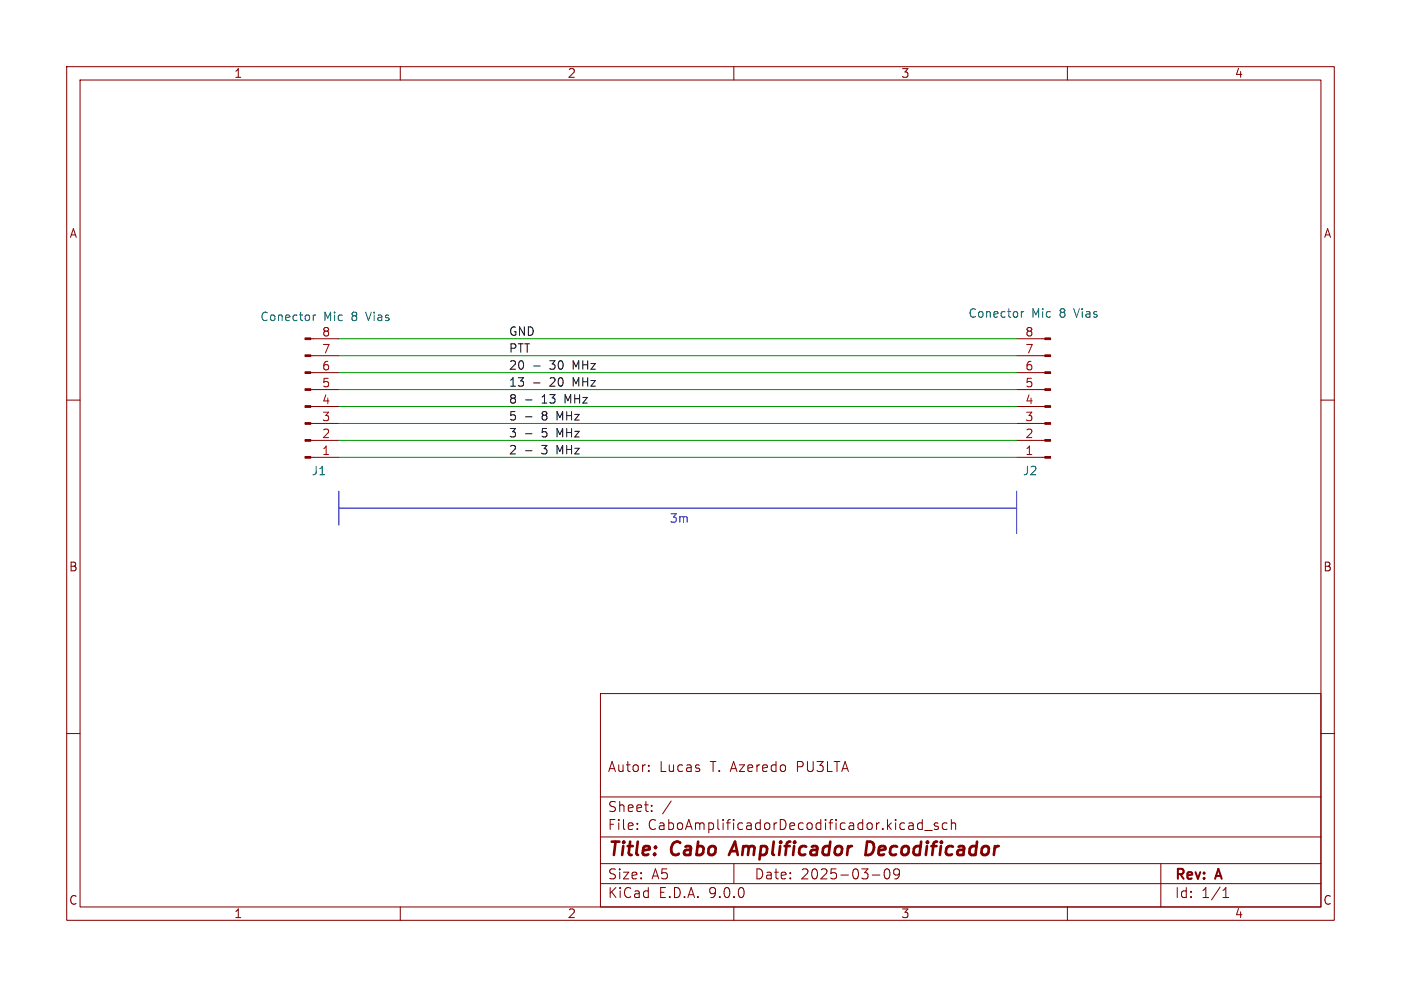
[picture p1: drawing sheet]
<svg xmlns="http://www.w3.org/2000/svg" width="210mm" height="148mm" viewBox="0 0 210 148" stroke-linecap="round" stroke-linejoin="round" font-family="sans-serif">
<g fill="none" stroke="#840000" stroke-width=".15">
<path d="M10 10h190v128h-190zM12 12h186v124h-186zM60 10v2M110 10v2M160 10v2M46.6 58.4h4.2M46.6 55.9h4.2M46.6 53.3h4.2M46.6 50.8h4.2M152.4 58.4h4.2M152.4 55.9h4.2M152.4 53.3h4.2"/>
<path d="M152.4 50.8h4.2M10 60h2M46.6 68.6h4.2M46.6 66h4.2M46.6 63.5h4.2M46.6 61h4.2M152.4 68.6h4.2M152.4 66h4.2M152.4 63.5h4.2M152.4 61h4.2M198 60h2M10 110h2"/>
<path d="M90 104h108v32h-108zM90 119.5h108M97.3 115.5v.2M97.3 114.8v.1M198 110h2M60 136v2M90 132.5h108M90 129.5h108M90 125.5h108M95.5 124.2v.2M95.5 123.5v.1M97.7 121.5v.2"/>
<path d="M97.7 120.8v.1M100.6 120.1l-1.3 1.9M110 136v2M110 129.5v3M130.8 131.2h1.1M132.7 130.4l.3-.1a.94 .94 0 0 1 0 1.5h-.1a.91 .91 0 0 1-.2-1.4zM134.8 130.9l-.3 .3h-.2l-.3-.3v-.3l.1-.2 .4-.1 .3 .1a.99 .99 0 0 1-.4 1.4h-.3M136.7 123.4l.2 .2v.8M136.9 124.3l-.2 .1M136.9 123.7l-.2 .1M138.2 122.9v1.5M138.2 123.5l-.4-.1-.3 .3v.4l.2 .2h.5"/>
<path d="M138.6 124.5h1.1M140.6 123.5l-.4-.1-.2 .2 .1 .2 .5 .2v.3h-.6M142 123.5l-.5-.1-.3 .3v.4l.2 .2h.6M142.6 123.5a.37 .37 0 0 1 .6 .1v.8M142.6 122.9v1.5M160 136v2M174 129.5v6.5M183.3 134.6h.9M183.3 133.5l.5-.4v1.5"/>
</g>
<path d="M110.2 126.2l-.9 2M130.7 126.3l-.7-.1-.3 2h.5l.5-.3" fill="none" stroke="#840000" stroke-width=".4"/>
<g fill="#840000" stroke="#840000" stroke-width=".15">
<path d="M156.6 68.5h.9v.2h-.9z"/>
<path d="M156.6 65.9h.9v.3h-.9z"/>
<path d="M156.6 63.4h.9v.2h-.9z"/>
<path d="M156.6 60.8h.9v.3h-.9z"/>
<path d="M156.6 58.3h.9v.2h-.9z"/>
<path d="M156.6 55.8h.9v.2h-.9z"/>
<path d="M156.6 53.2h.9v.3h-.9z"/>
<path d="M156.6 50.7h.9v.2h-.9z"/>
<path d="M45.7 68.5h.9v.2h-.9z"/>
<path d="M45.7 65.9h.9v.3h-.9z"/>
<path d="M45.7 63.4h.9v.2h-.9z"/>
<path d="M45.7 60.8h.9v.3h-.9z"/>
<path d="M45.7 58.3h.9v.2h-.9z"/>
<path d="M45.7 55.8h.9v.2h-.9z"/>
<path d="M45.7 53.2h.9v.3h-.9z"/>
<path d="M45.7 50.7h.9v.2h-.9z"/>
</g>
<path d="M47 47.2v.9M47.3 47.2l-.2 .1-.1 .2M153.1 46.7v.9M153.5 46.7l-.3 .1-.1 .2" fill="none" stroke="#006464" stroke-width=".15"/>
<path d="M78.8 60h.9M80 57.4h1M80 54.9h1M78.8 62.5h.9M78.8 65h.9M78.8 67.6h.9" fill="none" stroke="#0f0f0f" stroke-width=".15"/>
<path d="M50.8 76.2h101.6M50.8 73.7v5M152.4 73.7v6.3" fill="none" stroke="#0000c2" stroke-width=".15"/>
<path d="M50.8 53.3h101.6M50.8 50.8h101.6M50.8 58.4h101.6M50.8 55.9h101.6M50.8 68.6h101.6M50.8 66h101.6M50.8 63.5h101.6M50.8 61h101.6" fill="none" stroke="#009600" stroke-width=".15"/>
<g font-size="2.8" fill="#840000">
<text x="91" y="128.9">Title:</text>
<text x="100.7" y="128.9">Cabo</text>
<text x="110.4" y="128.9">Amplificador</text>
<text x="131.4" y="128.9">Decodificador</text>
</g>
<g font-size="2.1" fill="#840000">
<text x="91" y="116">Autor:</text>
<text x="98.8" y="116">Lucas</text>
<text x="106.5" y="116">T. Azeredo</text>
<text x="119.7" y="116">PU3LTA</text>
<text x="91" y="124.7">File:</text>
<text x="91" y="122">Sheet:</text>
<text x="97.1" y="124.7">CaboAmplificadorDecodificador.kicad_sch</text>
<text x="91" y="134.9">KiCad</text>
<text x="91" y="132.1">Size:</text>
<text x="97.7" y="132.1">A5</text>
<text x="98.7" y="134.9">E.D.A.</text>
<text x="106.3" y="134.9">9.0.0</text>
<text x="113" y="132.1">Date:</text>
<text x="120" y="132.1">2025-03-09</text>
<text x="176" y="132.3">Rev:</text>
<text x="176" y="134.9">Id:</text>
<text x="180.1" y="134.9">1/1</text>
<text x="182.4" y="132.3">A</text>
</g>
<g font-size="1.8" fill="#840000">
<text x="35" y="11.9">1</text>
<text x="85" y="11.9">2</text>
<text x="135" y="11.9">3</text>
<text x="185" y="11.9">4</text>
<text x="10.3" y="35.9">A</text>
<text x="198.4" y="35.9">A</text>
<text x="10.3" y="85.9">B</text>
<text x="198.3" y="85.9">B</text>
<text x="10.3" y="135.9">C</text>
<text x="35" y="137.9">1</text>
<text x="85" y="137.9">2</text>
<text x="135" y="137.9">3</text>
<text x="185" y="137.9">4</text>
<text x="198.3" y="135.9">C</text>
</g>
<g font-size="1.8" fill="#006464">
<text x="145.1" y="47.9">Conector</text>
<text x="154.6" y="47.9">Mic</text>
<text x="159" y="47.9">8</text>
<text x="161.3" y="47.9">Vias</text>
<text x="38.9" y="48.4">Conector</text>
<text x="48.5" y="48.4">Mic</text>
<text x="52.8" y="48.4">8</text>
<text x="55.2" y="48.4">Vias</text>
<text x="46.6" y="71.5">J1</text>
<text x="153.2" y="71.5">J2</text>
</g>
<g font-size="1.8" fill="#a90000">
<text x="48.2" y="53.1">7</text>
<text x="48.2" y="50.5">8</text>
<text x="153.6" y="53.1">7</text>
<text x="153.6" y="50.5">8</text>
<text x="48.2" y="58.2">5</text>
<text x="48.2" y="55.6">6</text>
<text x="153.6" y="58.2">5</text>
<text x="153.6" y="55.6">6</text>
<text x="48.2" y="65.8">2</text>
<text x="48.2" y="63.2">3</text>
<text x="48.2" y="60.7">4</text>
<text x="153.6" y="65.8">2</text>
<text x="153.6" y="63.2">3</text>
<text x="153.6" y="60.7">4</text>
<text x="48.2" y="68.3">1</text>
<text x="153.6" y="68.3">1</text>
</g>
<g font-size="1.8" fill="#0f0f0f">
<text x="76.2" y="53">PTT</text>
<text x="76.2" y="50.5">GND</text>
<text x="76.2" y="58.1">13</text>
<text x="76.2" y="55.5">20</text>
<text x="82.5" y="58.1">20</text>
<text x="82.5" y="55.5">30</text>
<text x="86.1" y="58.1">MHz</text>
<text x="86.1" y="55.5">MHz</text>
<text x="76.2" y="60.6">8</text>
<text x="76.2" y="63.2">5</text>
<text x="76.2" y="65.7">3</text>
<text x="81.3" y="60.6">13</text>
<text x="81.3" y="63.2">8</text>
<text x="81.3" y="65.7">5</text>
<text x="83.7" y="63.2">MHz</text>
<text x="83.7" y="65.7">MHz</text>
<text x="84.9" y="60.6">MHz</text>
<text x="76.2" y="68.2">2</text>
<text x="81.3" y="68.2">3</text>
<text x="83.7" y="68.2">MHz</text>
</g>
<text font-size="1.8" fill="#0000c2" x="100.3" y="78.6">3m</text>
</svg>
